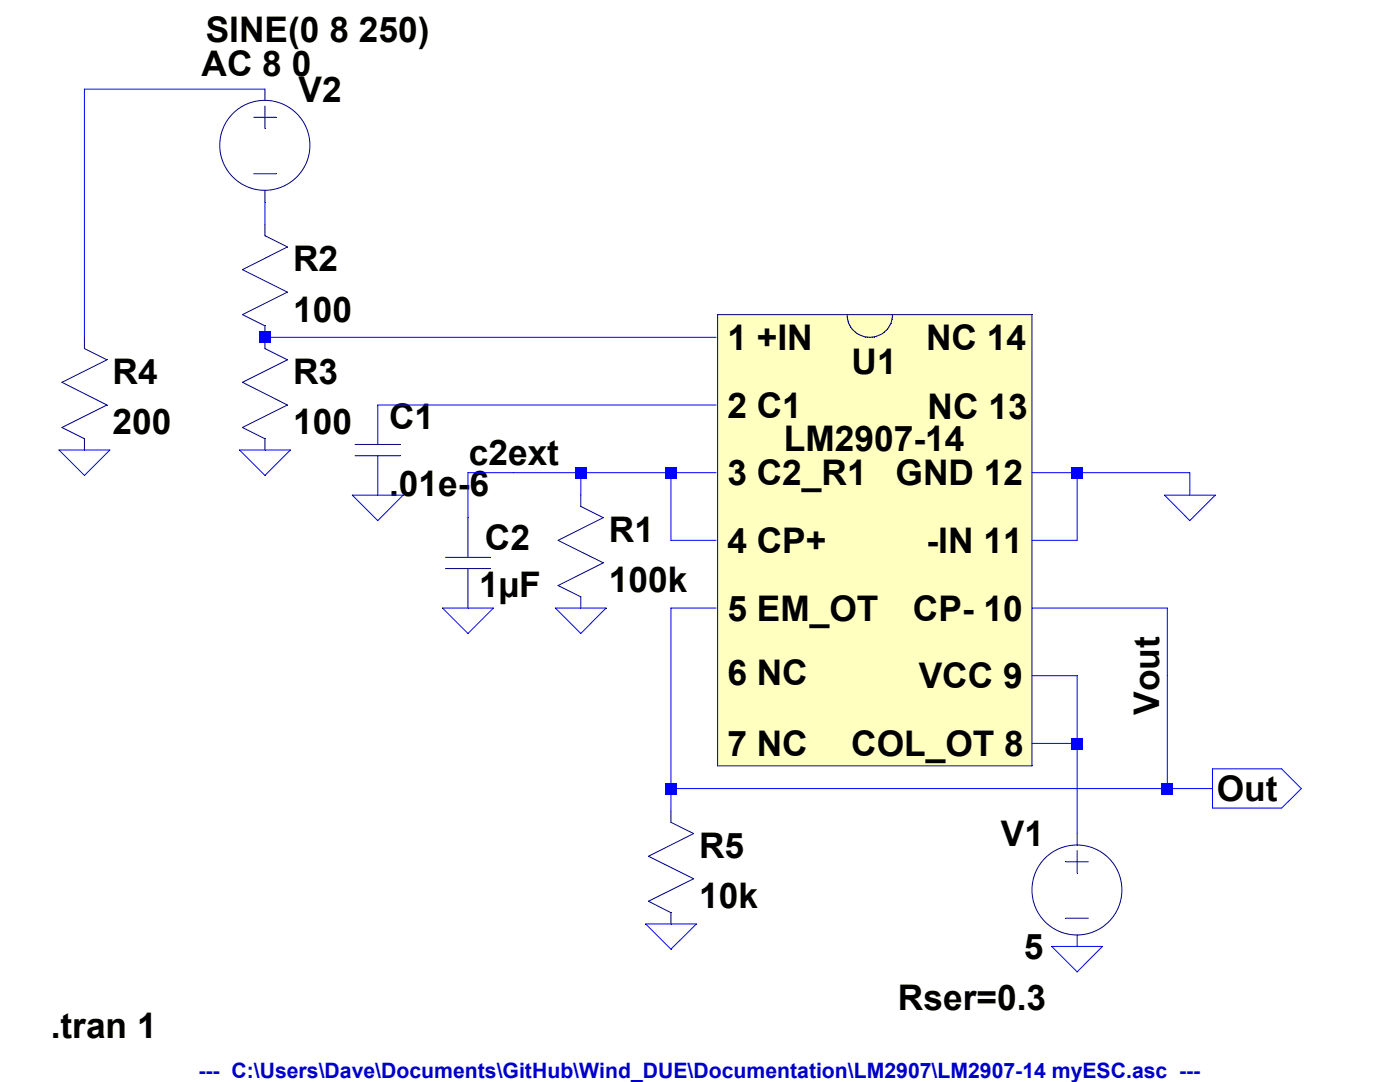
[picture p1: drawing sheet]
<svg xmlns="http://www.w3.org/2000/svg" width="279mm" height="216mm" viewBox="0 0 279 216" stroke-linecap="round" stroke-linejoin="round" font-family="sans-serif">
<path d="M212.7 172h4.5" fill="none" stroke="#00007f" stroke-width=".2"/>
<path d="M212.7 183.2h4.5" fill="none" stroke="#00007f" stroke-width=".2"/>
<path d="M215 169.7v4.5" fill="none" stroke="#00007f" stroke-width=".2"/>
<path d="M215 186.6v2.2" fill="none" stroke="#00007f" stroke-width=".2"/>
<path d="M215 166.3v2.3" fill="none" stroke="#00007f" stroke-width=".2"/>
<g fill="none" stroke="#00007f" stroke-width=".2">
<path d="M93.4 113.5v7.8"/>
<circle cx="214.9" cy="177.6" r="9"/>
</g>
<path d="M93.4 103.3v7.9" fill="none" stroke="#00007f" stroke-width=".2"/>
<path d="M88.9 111.2h9" fill="none" stroke="#00007f" stroke-width=".2"/>
<path d="M88.9 113.5h9" fill="none" stroke="#00007f" stroke-width=".2"/>
<path d="M115.9 119.1v2.2" fill="none" stroke="#00007f" stroke-width=".2"/>
<path d="M111.4 116.8l4.5 2.3" fill="none" stroke="#00007f" stroke-width=".2"/>
<path d="M120.4 112.3l-9 4.5" fill="none" stroke="#00007f" stroke-width=".2"/>
<path d="M111.4 107.8l9 4.5" fill="none" stroke="#00007f" stroke-width=".2"/>
<path d="M120.4 103.3l-9 4.5" fill="none" stroke="#00007f" stroke-width=".2"/>
<path d="M115.9 98.8v2.2" fill="none" stroke="#00007f" stroke-width=".2"/>
<path d="M115.9 101l4.5 2.3" fill="none" stroke="#00007f" stroke-width=".2"/>
<path d="M133.9 182.1v2.3" fill="none" stroke="#00007f" stroke-width=".2"/>
<path d="M129.4 179.8l4.5 2.3" fill="none" stroke="#00007f" stroke-width=".2"/>
<path d="M138.4 175.3l-9 4.5" fill="none" stroke="#00007f" stroke-width=".2"/>
<path d="M129.4 170.9l9 4.4" fill="none" stroke="#00007f" stroke-width=".2"/>
<path d="M138.4 166.3l-9 4.6" fill="none" stroke="#00007f" stroke-width=".2"/>
<path d="M133.9 161.8v2.3" fill="none" stroke="#00007f" stroke-width=".2"/>
<path d="M133.9 164.1l4.5 2.2" fill="none" stroke="#00007f" stroke-width=".2"/>
<path d="M50.6 23.4h4.5" fill="none" stroke="#00007f" stroke-width=".2"/>
<path d="M50.6 34.7h4.5" fill="none" stroke="#00007f" stroke-width=".2"/>
<path d="M52.9 21.2v4.5" fill="none" stroke="#00007f" stroke-width=".2"/>
<path d="M52.9 38v2.3" fill="none" stroke="#00007f" stroke-width=".2"/>
<path d="M52.9 17.8v2.2" fill="none" stroke="#00007f" stroke-width=".2"/>
<circle cx="52.9" cy="29" r="9" fill="none" stroke="#00007f" stroke-width=".2"/>
<path d="M143.2 62.8h62.8v90h-62.8z" fill="#ffffc0"/>
<path d="M143.2 152.8h62.8" fill="none" stroke="#00007f" stroke-width=".2"/>
<path d="M143.2 62.8v90" fill="none" stroke="#00007f" stroke-width=".2"/>
<path d="M143.2 62.8h62.8" fill="none" stroke="#00007f" stroke-width=".2"/>
<path d="M206 62.8v90" fill="none" stroke="#00007f" stroke-width=".2"/>
<path d="M178.1 62.8v.4" fill="none" stroke="#00007f" stroke-width=".2"/>
<path d="M178.1 63.2l-.1 .5" fill="none" stroke="#00007f" stroke-width=".2"/>
<path d="M178 63.7l-.1 .4" fill="none" stroke="#00007f" stroke-width=".2"/>
<path d="M177.9 64.1l-.1 .4" fill="none" stroke="#00007f" stroke-width=".2"/>
<path d="M177.8 64.5l-.2 .4" fill="none" stroke="#00007f" stroke-width=".2"/>
<path d="M177.6 64.9l-.2 .4" fill="none" stroke="#00007f" stroke-width=".2"/>
<path d="M177.4 65.3l-.3 .4" fill="none" stroke="#00007f" stroke-width=".2"/>
<path d="M177.1 65.7l-.3 .3" fill="none" stroke="#00007f" stroke-width=".2"/>
<path d="M176.8 66l-.3 .3" fill="none" stroke="#00007f" stroke-width=".2"/>
<path d="M176.5 66.3l-.4 .2" fill="none" stroke="#00007f" stroke-width=".2"/>
<path d="M176.1 66.5l-.3 .3" fill="none" stroke="#00007f" stroke-width=".2"/>
<path d="M175.8 66.8l-.5 .1" fill="none" stroke="#00007f" stroke-width=".2"/>
<path d="M175.3 66.9l-.4 .2" fill="none" stroke="#00007f" stroke-width=".2"/>
<path d="M174.9 67.1l-.4 .1" fill="none" stroke="#00007f" stroke-width=".2"/>
<path d="M174.5 67.2l-.5 .1" fill="none" stroke="#00007f" stroke-width=".2"/>
<path d="M174 67.3h-.4" fill="none" stroke="#00007f" stroke-width=".2"/>
<path d="M173.1 67.3h.5" fill="none" stroke="#00007f" stroke-width=".2"/>
<path d="M172.7 67.2l.4 .1" fill="none" stroke="#00007f" stroke-width=".2"/>
<path d="M172.3 67.1l.4 .1" fill="none" stroke="#00007f" stroke-width=".2"/>
<path d="M171.8 66.9l.5 .2" fill="none" stroke="#00007f" stroke-width=".2"/>
<path d="M171.4 66.8l.4 .1" fill="none" stroke="#00007f" stroke-width=".2"/>
<path d="M171 66.5l.4 .3" fill="none" stroke="#00007f" stroke-width=".2"/>
<path d="M170.7 66.3l.3 .2" fill="none" stroke="#00007f" stroke-width=".2"/>
<path d="M170.3 66l.4 .3" fill="none" stroke="#00007f" stroke-width=".2"/>
<path d="M170.1 65.7l.2 .3" fill="none" stroke="#00007f" stroke-width=".2"/>
<path d="M169.8 65.3l.3 .4" fill="none" stroke="#00007f" stroke-width=".2"/>
<path d="M169.6 64.9l.2 .4" fill="none" stroke="#00007f" stroke-width=".2"/>
<path d="M169.4 64.5l.2 .4" fill="none" stroke="#00007f" stroke-width=".2"/>
<path d="M169.2 64.1l.2 .4" fill="none" stroke="#00007f" stroke-width=".2"/>
<path d="M169.2 63.7v.4" fill="none" stroke="#00007f" stroke-width=".2"/>
<path d="M169.1 63.2l.1 .5" fill="none" stroke="#00007f" stroke-width=".2"/>
<path d="M169.1 62.8v.4" fill="none" stroke="#00007f" stroke-width=".2"/>
<path d="M52.9 65v2.3" fill="none" stroke="#00007f" stroke-width=".2"/>
<path d="M48.4 62.8l4.5 2.2" fill="none" stroke="#00007f" stroke-width=".2"/>
<path d="M57.4 58.3l-9 4.5" fill="none" stroke="#00007f" stroke-width=".2"/>
<path d="M48.4 53.8l9 4.5" fill="none" stroke="#00007f" stroke-width=".2"/>
<path d="M57.4 49.3l-9 4.5" fill="none" stroke="#00007f" stroke-width=".2"/>
<path d="M52.9 44.8v2.2" fill="none" stroke="#00007f" stroke-width=".2"/>
<path d="M52.9 47l4.5 2.3" fill="none" stroke="#00007f" stroke-width=".2"/>
<path d="M52.9 87.5v2.3" fill="none" stroke="#00007f" stroke-width=".2"/>
<path d="M48.4 85.3l4.5 2.2" fill="none" stroke="#00007f" stroke-width=".2"/>
<path d="M57.4 80.8l-9 4.5" fill="none" stroke="#00007f" stroke-width=".2"/>
<path d="M48.4 76.3l9 4.5" fill="none" stroke="#00007f" stroke-width=".2"/>
<path d="M57.4 71.8l-9 4.5" fill="none" stroke="#00007f" stroke-width=".2"/>
<path d="M52.9 67.3v2.3" fill="none" stroke="#00007f" stroke-width=".2"/>
<path d="M52.9 69.6l4.5 2.2" fill="none" stroke="#00007f" stroke-width=".2"/>
<path d="M16.8 87.5v2.3" fill="none" stroke="#00007f" stroke-width=".2"/>
<path d="M12.4 85.3l4.4 2.2" fill="none" stroke="#00007f" stroke-width=".2"/>
<path d="M21.3 80.8l-8.9 4.5" fill="none" stroke="#00007f" stroke-width=".2"/>
<path d="M12.4 76.3l8.9 4.5" fill="none" stroke="#00007f" stroke-width=".2"/>
<path d="M21.3 71.8l-8.9 4.5" fill="none" stroke="#00007f" stroke-width=".2"/>
<path d="M16.8 67.3v2.3" fill="none" stroke="#00007f" stroke-width=".2"/>
<path d="M16.8 69.6l4.5 2.2" fill="none" stroke="#00007f" stroke-width=".2"/>
<path d="M75.4 90.9v7.9" fill="none" stroke="#00007f" stroke-width=".2"/>
<path d="M75.4 80.8v7.9" fill="none" stroke="#00007f" stroke-width=".2"/>
<path d="M70.9 88.7h9" fill="none" stroke="#00007f" stroke-width=".2"/>
<path d="M70.9 90.9h9" fill="none" stroke="#00007f" stroke-width=".2"/>
<path d="M16.8 17.8h36.1M11.8 89.8h10.1l-5.1 5.1zM47.8 89.8h10.2l-5.1 5.1zM70.3 98.8h10.1l-5 5.1zM232.4 98.8h10.1l-5.1 5.1zM88.3 121.3h10.2l-5.1 5.1zM110.8 121.3h10.1l-5 5.1zM242 153.4h13.8l3.9 4-3.9 3.8h-13.8zM128.9 184.4h10.1l-5.1 5zM209.9 188.8h10.1l-5 5.1z" fill="none" stroke="#00f" stroke-width=".2"/>
<path d="M52.9 40.3v4.5" fill="none" stroke="#00f" stroke-width=".2"/>
<path d="M16.8 17.8v49.5" fill="none" stroke="#00f" stroke-width=".2"/>
<path d="M52.9 67.3h90" fill="none" stroke="#00f" stroke-width=".2"/>
<path d="M75.4 80.8h67.5" fill="none" stroke="#00f" stroke-width=".2"/>
<path d="M93.4 94.3h9" fill="none" stroke="#00f" stroke-width=".2"/>
<path d="M102.4 94.3h13.5" fill="none" stroke="#00f" stroke-width=".2"/>
<path d="M115.9 94.3h18" fill="none" stroke="#00f" stroke-width=".2"/>
<path d="M133.9 94.3h9" fill="none" stroke="#00f" stroke-width=".2"/>
<path d="M206 94.3h9" fill="none" stroke="#00f" stroke-width=".2"/>
<path d="M215 94.3h22.4" fill="none" stroke="#00f" stroke-width=".2"/>
<path d="M115.9 94.3v4.5" fill="none" stroke="#00f" stroke-width=".2"/>
<path d="M237.4 94.3v4.5" fill="none" stroke="#00f" stroke-width=".2"/>
<path d="M93.4 94.3v9" fill="none" stroke="#00f" stroke-width=".2"/>
<path d="M133.9 94.3v13.5" fill="none" stroke="#00f" stroke-width=".2"/>
<path d="M133.9 107.8h9" fill="none" stroke="#00f" stroke-width=".2"/>
<path d="M215 94.3v13.5" fill="none" stroke="#00f" stroke-width=".2"/>
<path d="M206 107.8h9" fill="none" stroke="#00f" stroke-width=".2"/>
<path d="M133.9 121.3h9" fill="none" stroke="#00f" stroke-width=".2"/>
<path d="M206 121.3h27" fill="none" stroke="#00f" stroke-width=".2"/>
<path d="M206 134.8h9" fill="none" stroke="#00f" stroke-width=".2"/>
<path d="M233 121.3v13.5" fill="none" stroke="#00f" stroke-width=".2"/>
<path d="M215 134.8v13.5" fill="none" stroke="#00f" stroke-width=".2"/>
<path d="M206 148.3h9" fill="none" stroke="#00f" stroke-width=".2"/>
<path d="M133.9 121.3v36.1" fill="none" stroke="#00f" stroke-width=".2"/>
<path d="M233 134.8v22.6" fill="none" stroke="#00f" stroke-width=".2"/>
<path d="M133.9 157.4h99.1" fill="none" stroke="#00f" stroke-width=".2"/>
<path d="M233 157.4h9" fill="none" stroke="#00f" stroke-width=".2"/>
<path d="M133.9 157.4v4.4" fill="none" stroke="#00f" stroke-width=".2"/>
<path d="M215 148.3v18" fill="none" stroke="#00f" stroke-width=".2"/>
<g fill="#00f">
<path d="M51.7 66.2h2.4v2.3h-2.4z"/>
<path d="M114.8 93.2h2.3v2.3h-2.3z"/>
<path d="M132.8 93.2h2.3v2.3h-2.3z"/>
<path d="M132.8 156.2h2.3v2.3h-2.3z"/>
<path d="M213.8 93.2h2.4v2.3h-2.4z"/>
<path d="M213.8 147.2h2.4v2.3h-2.4z"/>
<path d="M231.8 156.2h2.3v2.3h-2.3z"/>
</g>
<g font-size="7">
<text x="41.1" y="8.5">SINE(0 8 250)</text>
<text x="40.2" y="15.2">AC 8 0</text>
<text x="59.6" y="20.3">V2</text>
<text x="58.5" y="54">R2</text>
<text x="58.5" y="64.2">100</text>
<text x="145.2" y="69.8">1 +IN</text>
<text x="184.8" y="69.8">NC 14</text>
<text x="22.5" y="76.5">R4</text>
<text x="58.5" y="76.5">R3</text>
<text x="170" y="74.6">U1</text>
<text x="145.2" y="83.3">2 C1</text>
<text x="185.1" y="83.6">NC 13</text>
<text x="22.5" y="86.7">200</text>
<text x="58.5" y="86.7">100</text>
<text x="77.6" y="85.6">C1</text>
<text x="93.6" y="92.9">c2ext</text>
<text x="156.5" y="90">LM2907-14</text>
<text x="77.6" y="99.1">.01e-6</text>
<text x="145.2" y="96.8">3 C2_R1</text>
<text x="178.7" y="96.8">GND 12</text>
<text x="96.8" y="109.8">C2</text>
<text x="121.5" y="108.1">R1</text>
<text x="145.2" y="110.3">4 CP+</text>
<text x="184.9" y="110.3">-IN 11</text>
<text x="95.6" y="119">1µF</text>
<text x="121.5" y="118.2">100k</text>
<text x="145.2" y="123.8">5 EM_OT</text>
<text x="182.2" y="123.8">CP- 10</text>
<text x="145.2" y="136.8">6 NC</text>
<text x="183.3" y="137.3">VCC 9</text>
<text x="231.4" y="142.7" transform="rotate(-90 231.4 142.7)">Vout</text>
<text x="145.2" y="150.8">7 NC</text>
<text x="169.9" y="150.8">COL_OT 8</text>
<text x="242.8" y="159.9">Out</text>
<text x="139.5" y="171.1">R5</text>
<text x="199.7" y="168.8">V1</text>
<text x="139.5" y="181.2">10k</text>
<text x="204.3" y="191.3">5</text>
<text x="179.2" y="201.5">Rser=0.3</text>
<text x="10.1" y="207.1">.tran 1</text>
</g>
<text font-size="4.2" fill="#0000c8" x="39.6" y="215.2">--- C:\Users\Dave\Documents\GitHub\Wind_DUE\Documentation\LM2907\LM2907-14 myESC.asc ---</text>
</svg>
